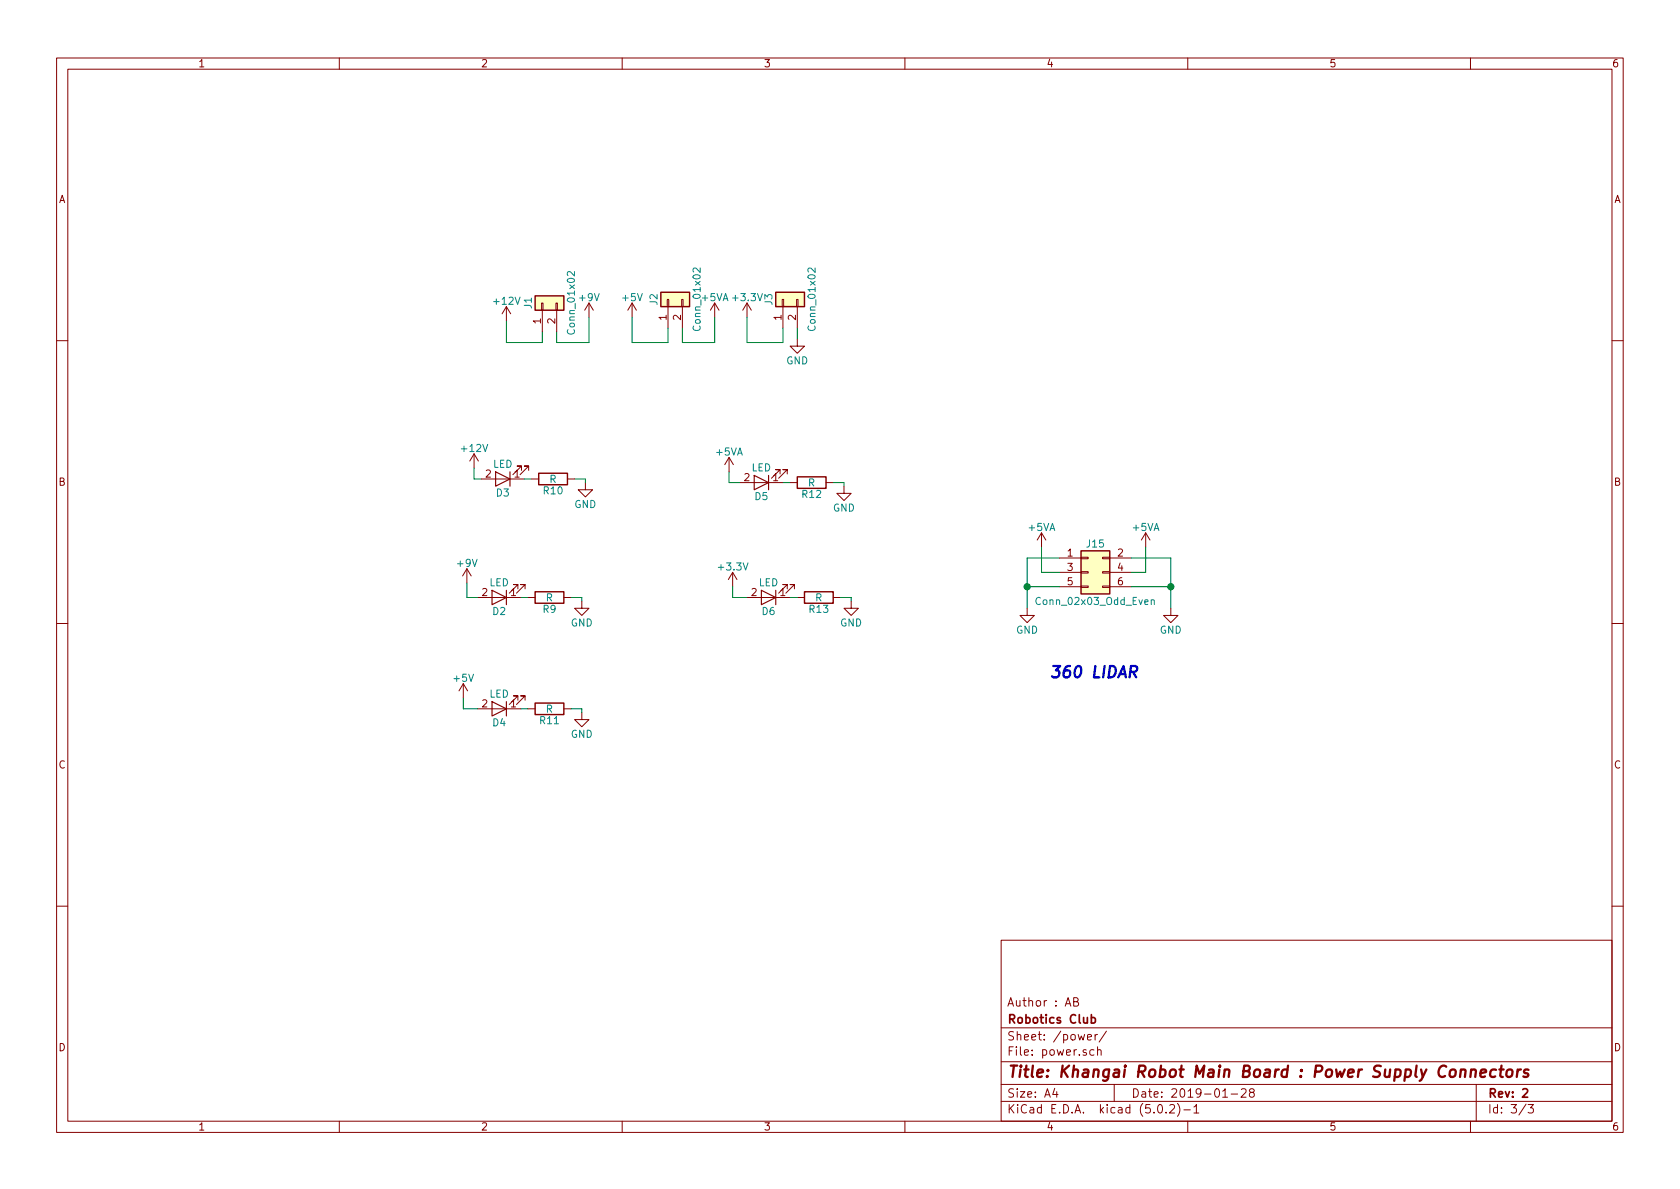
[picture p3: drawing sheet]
<svg xmlns="http://www.w3.org/2000/svg" width="297mm" height="210mm" viewBox="0 0 297 210" stroke-linecap="round" stroke-linejoin="round" font-family="sans-serif">
<g fill="none" stroke="#840000" stroke-width=".18">
<path d="M10 10.3h277v189.9h-277zM12 12.2h273v186.1h-273zM60 10.3v1.9M110 10.3v1.9M160 10.3v1.9M210 10.3v1.9M260 10.3v1.9M89.5 54.2l-.7 1.3M89.5 54.2v2.6M89.5 54.2l.8 1.3M95.8 53.6h.2v1.3h-.2zM95.9 54.9v3.8"/>
<path d="M98.3 53.6h.3v1.3h-.3zM98.4 54.9v3.8M104.1 53.6l-.7 1.3M104.1 53.6v2.5M104.1 53.6l.8 1.3M111.8 53.6l-.8 1.3M111.8 53.6v2.5M111.8 53.6l.7 1.3M118 53h.2v1.2h-.2zM118.1 54.2v3.8M120.5 53h.3v1.2h-.3zM120.6 54.2v3.8"/>
<path d="M126.4 53.6l-.8 1.3M126.4 53.6v2.5M126.4 53.6l.7 1.3M132.1 53.6l-.8 1.3M132.1 53.6v2.5M132.1 53.6l.7 1.3M138.3 53h.3v1.2h-.3zM138.4 54.2v3.8M140.8 53h.3v1.2h-.3zM141 59.9v1.3h1.2l-1.2 1.3-1.3-1.3h1.3M141 54.2v3.8M10 60.2h2"/>
<path d="M285 60.2h2M83.8 80.3l-.7 1.2M83.8 80.3v2.5M83.8 80.3l.8 1.2M85.1 84.7h7.6M92.2 83.2v-.8h-.8h.8l-1.5 1.5M93.5 83.2v-.8h-.8h.8l-1.6 1.5M94 84.7h1.2M100.3 84.7h1.3M103.5 85.3v1.3h1.3l-1.3 1.3-1.3-1.3h1.3M128.9 80.9l-.8 1.3M128.9 80.9v2.5"/>
<path d="M128.9 80.9l.8 1.3M130.8 85.3h7.6M137.9 83.8v-.7h-.7h.7l-1.5 1.5M139.2 83.8v-.7h-.8h.8l-1.5 1.5M139.7 85.3h1.3M146 85.3h1.3M149.2 86v1.2h1.3l-1.3 1.3-1.2-1.3h1.2M184.1 94.2l-.7 1.3M184.1 94.2v2.6M184.1 94.2l.8 1.3M187.3 98.7h3.8M191.1 98.5h1.3v.3h-1.3z"/>
<path d="M194.9 98.5h1.3v.3h-1.3zM196.2 98.7h3.8M202.6 94.2l-.8 1.3M202.6 94.2v2.6M202.6 94.2l.7 1.3M10 110.3h2M82.5 100.6l-.7 1.2M82.5 100.6v2.5M82.5 100.6l.8 1.2M84.5 105.7h7.6M91.6 104.1v-.7h-.8h.8l-1.6 1.5M92.8 104.1v-.7h-.7h.7l-1.5 1.5"/>
<path d="M93.3 105.7h1.3M99.7 105.7h1.3M102.9 106.3v1.3h1.2l-1.2 1.2-1.3-1.2h1.3M129.5 101.2l-.7 1.3M129.5 101.2v2.6M129.5 101.2l.8 1.3M132.1 105.7h7.6M139.2 104.1v-.7h-.8h.8l-1.5 1.5M140.5 104.1v-.7h-.8h.8l-1.6 1.5M141 105.7h1.2M147.3 105.7h1.3M150.5 106.3v1.3h1.3l-1.3 1.2-1.3-1.2h1.3"/>
<path d="M181.6 107.6v1.2h1.3l-1.3 1.3-1.3-1.3h1.3M187.3 101.2h3.8M187.3 103.8h3.8M191.1 103.6h1.3v.3h-1.3zM191.1 101.1h1.3v.2h-1.3zM194.9 103.6h1.3v.3h-1.3zM194.9 101.1h1.3v.2h-1.3zM196.2 101.2h3.8M196.2 103.8h3.8M207 107.6v1.2h1.3l-1.3 1.3-1.3-1.3h1.3M285 110.3h2M81.9 120.9l-.7 1.3"/>
<path d="M81.9 120.9v2.5M81.9 120.9l.8 1.3M84.5 125.3h7.6M91.6 123.8v-.7h-.8h.8l-1.6 1.5M92.8 123.8v-.7h-.7h.7l-1.5 1.5M93.3 125.3h1.3M99.7 125.3h1.3M102.9 126v1.2h1.2l-1.2 1.3-1.3-1.3h1.3M10 160.2h2M177 166.3h108v32h-108zM188.3 177.9l.5-1.5 .5 1.5M189.8 177.1h.5l.3-.1v-.3l-.3-.3h-.5v1.5h.6l.3-.3a.41 .41 0 0 0-.4-.5"/>
<path d="M285 160.2h2M60 198.3v1.9M110 198.3v1.9M160 198.3v1.9M177 194.8h108M177 191.8h108M177 187.8h108M177 181.8h108M186.5 192.5l-.4 1h1M186.8 193v1M192.3 183.4l.7-.1-.1-.3-.4-.1-.2 .2v.7h.6M193.4 185.7l-.4-.1-.3 .3 .1 .6 .2 .1 .4-.1"/>
<path d="M193.6 182.9v1M194.1 185.7l.2-.1 .3 .1 .1 .9M194.1 182.9l-.5 .3M194.1 185.1v1.5M195.6 182.3l-1.3 2M197 191.8v3M204.8 195.5l.4-.2a.94 .94 0 0 1 0 1.5 .79 .79 0 0 1-.4-1.3zM206.2 196.7v.1M206.8 195.5l.2-.2h.4l.2 .2 .1 .3-.1 .2-.8 .8h.9M208.2 195.1a1.71 1.71 0 0 1 0 2.3M209.3 196.3h1.2M210 198.3v1.9"/>
<path d="M211.1 195.8l.4-.5v1.5M211.1 196.8h.9M216.2 194h.8M217.7 193.5h1.1M219.5 192.7l.2-.2h.3l.3 .2v.3v.2l-.9 .8h.9M221.2 193.2l-.3-.3 .1-.2 .2-.2 .4 .1 .2 .2-.1 .2-.6 .2a.48 .48 0 0 0-.1 .7l.2 .1 .5-.1a.48 .48 0 0 0-.1-.7h-.1M260 198.3v1.9M261 191.8v6.5M269.8 195.2l-1.2 2M270.2 195.3h.9l-.5 .6 .4 .1v.7l-.2 .1-.6-.1"/>
</g>
<path d="M193 179.4v1.5M193 180l.4-.1 .3 .3-.1 .6-.2 .1-.4-.1M269.2 192.7l.3-.2h.3l.3 .5-.9 1h.9" fill="none" stroke="#840000" stroke-width=".3"/>
<path d="M260.1 189.3a.52 .52 0 0 1 .9 .1l-.2 1M260.1 189.1l-.1 1.3M261.8 189.8l.9-.2v-.4h-.8l-.2 1 .3 .2 .6-.1M264.5 189.2a.68 .68 0 0 0-1 .3v.8l.3 .1 .6-.1M265.1 189.1h.8M265.5 188.4l-.2 1.8v.1l.4 .1M266.5 189.3a.53 .53 0 0 1 .5-.2 .53 .53 0 0 1 .4 .4v.6a.54 .54 0 0 1-.6 .4 .54 .54 0 0 1-.5-.4zM268.4 189.1l-.2 1.3M268.9 189.1a.54 .54 0 0 0-.6 .4M270.3 189.2h-.7l-.2 .3 .3 .3 .5 .1v.3l-.1 .1-.2 .1-.6-.1" fill="none" stroke="#840000" stroke-width=".41"/>
<g fill="#ffffc2" stroke="#ffffc2" stroke-width=".18">
<path d="M94.6 52.3h5.1v2.6h-5.1z"/>
<path d="M116.8 51.7h5.1v2.5h-5.1z"/>
<path d="M137.2 51.7h5v2.5h-5z"/>
<path d="M191.1 97.4h5.1v7.6h-5.1z"/>
</g>
<path d="M94.6 52.3h5.1v2.6h-5.1zM116.8 51.7h5.1v2.5h-5.1zM137.2 51.7h5v2.5h-5zM95.2 83.7h5.1v2h-5.1zM141 84.3h5v2.1h-5zM191.1 97.4h5.1v7.6h-5.1zM94.6 104.6h5.1v2.1h-5.1zM142.2 104.6h5.1v2.1h-5.1zM94.6 124.3h5.1v2.1h-5.1z" fill="none" stroke="#840000" stroke-width=".25"/>
<path d="M101.6 48v.8l-.7-.7-.2-.1-.4 .3 .1 .4M123.8 47.4v.8l-.7-.8h-.2l-.4 .2 .2 .5M144.1 47.4v.8l-.7-.8h-.2l-.4 .2 .2 .5M203.6 106.2l.1-.1h.3l.1 .8M203.6 106.1v.8" fill="none" stroke="#008484" stroke-width=".18"/>
<g fill="none" stroke="#008400" stroke-width=".18">
<path d="M89.5 56.8v3.8h6.4v-1.9M104.1 56.1v4.5h-5.7v-1.9M111.8 56.1v4.5h6.3v-2.6M126.4 56.1v4.5h-5.8v-2.6M132.1 56.1v4.5h6.3v-2.6M141 58v1.9M83.8 82.8v1.9h1.3M92.7 84.7h1.3M101.6 84.7h1.9v.6M128.9 83.4v1.9h1.9M138.4 85.3h1.3M147.3 85.3h1.9v.7"/>
<path d="M184.1 96.8v4.4h3.2M187.3 98.7h-5.7v8.9M200 98.7h7v8.9M202.6 96.8v4.4h-2.6M82.5 103.1v2.6h2M92.1 105.7h1.2M101 105.7h1.9v.6M129.5 103.8v1.9h2.6M139.7 105.7h1.3M148.6 105.7h1.9v.6M181.6 103.8h5.7M200 103.8h7"/>
<path d="M81.9 123.4v1.9h2.6M92.1 125.3h1.2M101 125.3h1.9v.7"/>
</g>
<path d="M87.6 83.4l2.6 1.3-2.6 1.3zM90.2 83.4v2.6M133.3 84.1l2.6 1.2-2.6 1.3zM135.9 84.1v2.5M87 104.4l2.5 1.3-2.5 1.2zM89.5 104.4v2.5M134.6 104.4l2.6 1.3-2.6 1.2zM137.2 104.4v2.5M87 124.1l2.5 1.2-2.5 1.3zM89.5 124.1v2.5" fill="none" stroke="#840000" stroke-width=".2"/>
<g fill="#008400" stroke="#008400" stroke-width=".25">
<circle cx="181.6" cy="103.8" r=".51"/>
<circle cx="207" cy="103.8" r=".51"/>
</g>
<path d="M199.8 118.8h.8a.55 .55 0 0 0 .5-.5 .55 .55 0 0 0-.4-.5h-.7l-.3 2M200.3 118.8l.6 1" fill="none" stroke="#0000c2" stroke-width=".41"/>
<text font-size="2.8" fill="#0000c2" x="185.4" y="119.9">360 LIDAR</text>
<text font-size="2.8" fill="#840000" x="178" y="190.5">Title: Khangai Robot Main Board : Power Supply Connectors</text>
<g font-size="2.1" fill="#840000">
<text x="178" y="178">Author : AB</text>
<text x="178" y="184">Sheet: /power/</text>
<text x="178" y="181">Robotics Club</text>
<text x="178" y="186.7">File: power.sch</text>
<text x="178" y="196.9">KiCad E.D.A. kicad (5.0.2)-1</text>
<text x="178" y="194.1">Size: A4</text>
<text x="200" y="194.1">Date: 2019-01-28</text>
<text x="263" y="194.1">Rev: 2</text>
<text x="263" y="196.9">Id: 3/3</text>
</g>
<g font-size="1.8" fill="#840000">
<text x="35" y="11.9">1</text>
<text x="85" y="11.9">2</text>
<text x="135" y="11.9">3</text>
<text x="185" y="11.9">4</text>
<text x="235" y="11.9">5</text>
<text x="285" y="11.9">6</text>
<text x="10.4" y="35.9">A</text>
<text x="285.4" y="35.9">A</text>
<text x="95.6" y="57.2" transform="rotate(-90 95.6 57.2)">1</text>
<text x="98.2" y="57.2" transform="rotate(-90 98.2 57.2)">2</text>
<text x="117.9" y="56.6" transform="rotate(-90 117.9 56.6)">1</text>
<text x="120.4" y="56.6" transform="rotate(-90 120.4 56.6)">2</text>
<text x="138.2" y="56.6" transform="rotate(-90 138.2 56.6)">1</text>
<text x="140.7" y="56.6" transform="rotate(-90 140.7 56.6)">2</text>
<text x="10.4" y="85.9">B</text>
<text x="85.9" y="84.4">2</text>
<text x="91" y="84.4">1</text>
<text x="131.6" y="85.1">2</text>
<text x="136.7" y="85.1">1</text>
<text x="285.4" y="85.9">B</text>
<text x="188.7" y="98.4">1</text>
<text x="188.7" y="101">3</text>
<text x="197.6" y="98.4">2</text>
<text x="197.6" y="101">4</text>
<text x="85.2" y="105.4">2</text>
<text x="90.3" y="105.4">1</text>
<text x="132.9" y="105.4">2</text>
<text x="137.9" y="105.4">1</text>
<text x="188.7" y="103.5">5</text>
<text x="197.6" y="103.5">6</text>
<text x="85.2" y="125.1">2</text>
<text x="90.3" y="125.1">1</text>
<text x="10.4" y="135.9">C</text>
<text x="285.4" y="135.9">C</text>
<text x="10.4" y="185.9">D</text>
<text x="285.4" y="185.9">D</text>
<text x="35" y="199.9">1</text>
<text x="85" y="199.9">2</text>
<text x="135" y="199.9">3</text>
<text x="185" y="199.9">4</text>
<text x="235" y="199.9">5</text>
<text x="285" y="199.9">6</text>
</g>
<g font-size="1.8" fill="#008484">
<text x="87.5" y="53.9">+12V</text>
<text x="102.5" y="53.3">+9V</text>
<text x="110.2" y="53.3">+5V</text>
<text x="116.3" y="53.9" transform="rotate(-90 116.3 53.9)">J2</text>
<text x="124.1" y="53.3">+5VA +3.3V</text>
<text x="136.6" y="53.9" transform="rotate(-90 136.6 53.9)">J3</text>
<text x="94" y="54.6" transform="rotate(-90 94 54.6)">J1</text>
<text x="101.7" y="58.8" transform="rotate(-90 101.7 58.8)">Conn_01x02</text>
<text x="123.9" y="58.1" transform="rotate(-90 123.9 58.1)">Conn_01x02</text>
<text x="144.2" y="58.1" transform="rotate(-90 144.2 58.1)">Conn_01x02</text>
<text x="139" y="64.4">GND</text>
<text x="81.7" y="79.9">+12V</text>
<text x="87.1" y="82.7">LED</text>
<text x="126.7" y="80.6">+5VA</text>
<text x="132.9" y="83.4">LED</text>
<text x="87.8" y="87.8">D3</text>
<text x="96.2" y="87.4">R10</text>
<text x="97.2" y="85.4">R</text>
<text x="101.5" y="89.8">GND</text>
<text x="133.5" y="88.4">D5</text>
<text x="141.9" y="88.1">R12</text>
<text x="142.9" y="86">R</text>
<text x="147.3" y="90.5">GND</text>
<text x="181.9" y="93.9">+5VA</text>
<text x="200.3" y="93.9">+5VA</text>
<text x="80.9" y="100.2">+9V</text>
<text x="127.2" y="100.9">+3.3V</text>
<text x="192.2" y="96.8">J15</text>
<text x="86.5" y="103.7">LED</text>
<text x="96.5" y="106.3">R</text>
<text x="134.1" y="103.7">LED</text>
<text x="144.1" y="106.3">R</text>
<text x="183.6" y="107">Conn_02x03_Odd_Even</text>
<text x="87.1" y="108.8">D2</text>
<text x="96" y="108.4">R9</text>
<text x="100.9" y="110.8">GND</text>
<text x="134.8" y="108.8">D6</text>
<text x="143.2" y="108.4">R13</text>
<text x="148.5" y="110.8">GND</text>
<text x="179.7" y="112.1">GND</text>
<text x="205.1" y="112.1">GND</text>
<text x="80.3" y="120.6">+5V</text>
<text x="86.5" y="123.4">LED</text>
<text x="87.1" y="128.4">D4</text>
<text x="95.5" y="128.1">R11</text>
<text x="96.5" y="126">R</text>
<text x="100.9" y="130.5">GND</text>
</g>
</svg>
